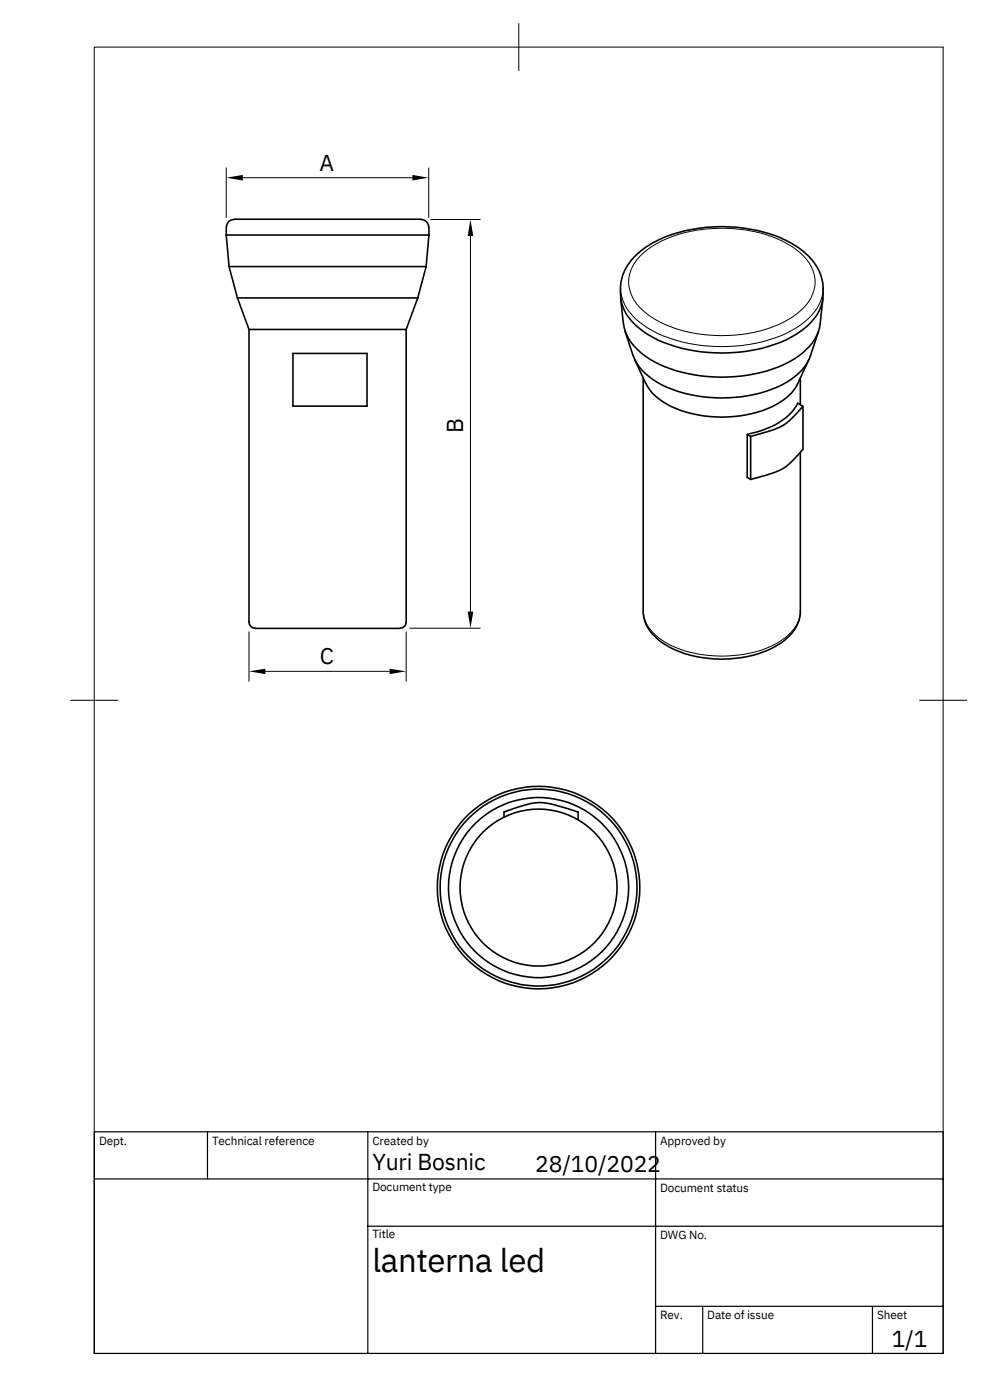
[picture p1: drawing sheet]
<svg xmlns="http://www.w3.org/2000/svg" width="210mm" height="297mm" viewBox="0 0 210 297" stroke-linecap="round" stroke-linejoin="round" font-family="sans-serif">
<g fill="none" stroke="#000" stroke-width=".34">
<path d="M48 48.2v1.7M48 49.9l.6 6.7M48 49.9h43M48.6 56.6l1.8 6.6M48.6 56.6h41.8M49.7 46.5h39.6M49.7 46.6a1.6 1.6 0 0 0-1.6 1.6M89.3 46.6a1.6 1.6 0 0 1 1.7 1.6M90.4 56.6l-1.8 6.6M91 49.9l-.6 6.7M91 48.2v1.7M50.4 63.2l2.4 6.7"/>
<path d="M50.4 63.2h38.2M52.8 69.9h33.4M52.8 69.9v62.1a1.3 1.3 0 0 0 1.4 1.3M62.2 75h15.7v11.2h-15.7zM86.2 69.9v62.1a1.3 1.3 0 0 1-1.3 1.3M88.6 63.2l-2.4 6.7M131.7 63.3l.6 5.5M131.7 62.6a9.7 9.7 0 0 0 4.8 7.7 29.4 29.4 0 0 0 16.7 4.6 29.6 29.6 0 0 0 16.6-4.6 10.1 10.1 0 0 0 4.7-10.8l-.6-1.9-.8-1.4-1.2-1.5-1.2-1.1a24.7 24.7 0 0 0-13.5-5.2 32.5 32.5 0 0 0-18.9 3.3l-3.2 2.3-1.3 1.4-.8 1.2-.9 1.8-.4 1.6v2.6M132.6 70.3l1.8 5.3M134.7 76.3l2.3 5.1M171.7 76.3l-2.4 5.1a12.5 12.5 0 0 1-7.6 5.8 26.9 26.9 0 0 1-20.1-1.4l-.9-.5a9 9 0 0 1-3.6-3.9M173.7 70.3l-1.7 5.3a12.3 12.3 0 0 1-7.2 6.6 30.5 30.5 0 0 1-25.3-1 10.8 10.8 0 0 1-5.1-5.6"/>
<path d="M174.6 63.3l-.6 5.5a10.6 10.6 0 0 1-5.5 7.4 32.3 32.3 0 0 1-22.4 3.1 21.2 21.2 0 0 1-11.5-5.8 8.9 8.9 0 0 1-2.3-4.7M136.5 80.2v49.5a8.6 8.6 0 0 0 4.9 7.2 24.9 24.9 0 0 0 23.9-.1 8.5 8.5 0 0 0 4.5-7.1v-33.7M158.6 92.2a15.8 15.8 0 0 0 9.9-5.4l.8-1.2 1.1 .6v9.2l-2.8 3-1.5 1.1-2.6 1.1-4.2 1.2M159.3 92.6l-.7-.4v9.1l.7 .5M159.3 92.6v9.2M169.8 80.2v5.7M170.4 86.2l-3 3.2-1.5 1-2.1 .9-4.5 1.3M54.2 133.4h30.7M107 173.4v-1.1l4.4-1.5 1.4-.3 1.9-.2 3.1 .5 4.9 1.5v1.6"/>
<circle cx="114.3" cy="188.4" r="21.5"/>
<circle cx="114.3" cy="188.4" r="16.6"/>
<circle cx="114.3" cy="188.4" r="20.9"/>
<circle cx="114.3" cy="188.4" r="19.1"/>
</g>
<g fill="none" stroke="#000" stroke-width=".21">
<path d="M20 10h180.1v277.2h-180.1zM110.1 5v10M48 35.6v10.6M51.5 37.7h36M91 35.6v10.6M91.4 46.6h10.5M99.8 50.1v79.7M135.8 54.4a22.8 22.8 0 0 1 14.6-5.8 28.9 28.9 0 0 1 17.7 3.8 9.9 9.9 0 0 1 4.8 6.6 8.5 8.5 0 0 1-3.9 7.7 27.1 27.1 0 0 1-17.2 4.5 25 25 0 0 1-15.3-5.2 7.5 7.5 0 0 1-.7-11.6zM131.7 61.2a9.7 9.7 0 0 0 4.8 7.8 29.4 29.4 0 0 0 16.7 4.6 29.6 29.6 0 0 0 16.6-4.6 9.7 9.7 0 0 0 4.9-7.8M52.8 134.1v10.5M86.2 134.1v10.5M87 133.3h14.9"/>
<path d="M136.5 129.7a8 8 0 0 0 4.5 6.5 26.4 26.4 0 0 0 19.4 2.1 14.2 14.2 0 0 0 8.7-5.8 5.7 5.7 0 0 0 .7-2.8M15 148.6h10M56.3 142.5h26.4M195.1 148.6h10"/>
</g>
<path d="M20 240.2h180.1v47h-180.1zM20 250.2h180.1M44 240.2v10M78.1 240.2v47M139.1 240.2v47M78.1 260.3h122M139.1 277.2h61M149.1 277.2v10M185.1 277.2v10" fill="none" stroke="#000" stroke-width=".25"/>
<path d="M48 37.7l3.5-.6v1.2zM87.5 37.1l3.5 .6-3.5 .6zM99.8 46.6l.6 3.5h-1.2zM99.2 129.8h1.2l-.6 3.5zM52.8 142.5l3.5-.6v1.2zM82.7 141.9l3.5 .6-3.5 .6z" fill="#000"/>
<text font-size="7" x="79" y="270">lanterna led</text>
<g font-size="4.9">
<text x="67.8" y="36.2">A</text>
<text x="98.3" y="92" transform="rotate(-90 98.3 92)">B</text>
<text x="67.9" y="141">C</text>
<text x="79" y="248.2">Yuri Bosnic</text>
<text x="113.6" y="248.6">28/10/2022</text>
<text x="189.2" y="285.8">1/1</text>
</g>
<g font-size="2.5">
<text x="21" y="243">Dept.</text>
<text x="45" y="243">Technical reference</text>
<text x="79" y="242.9">Created by</text>
<text x="140.1" y="243">Approved by</text>
<text x="79" y="252.7">Document type</text>
<text x="140.1" y="253">Document status</text>
<text x="79" y="262.8">Title</text>
<text x="140.1" y="263">DWG No.</text>
<text x="140.1" y="280">Rev.</text>
<text x="150.1" y="280">Date of issue</text>
<text x="186.1" y="280">Sheet</text>
</g>
</svg>
